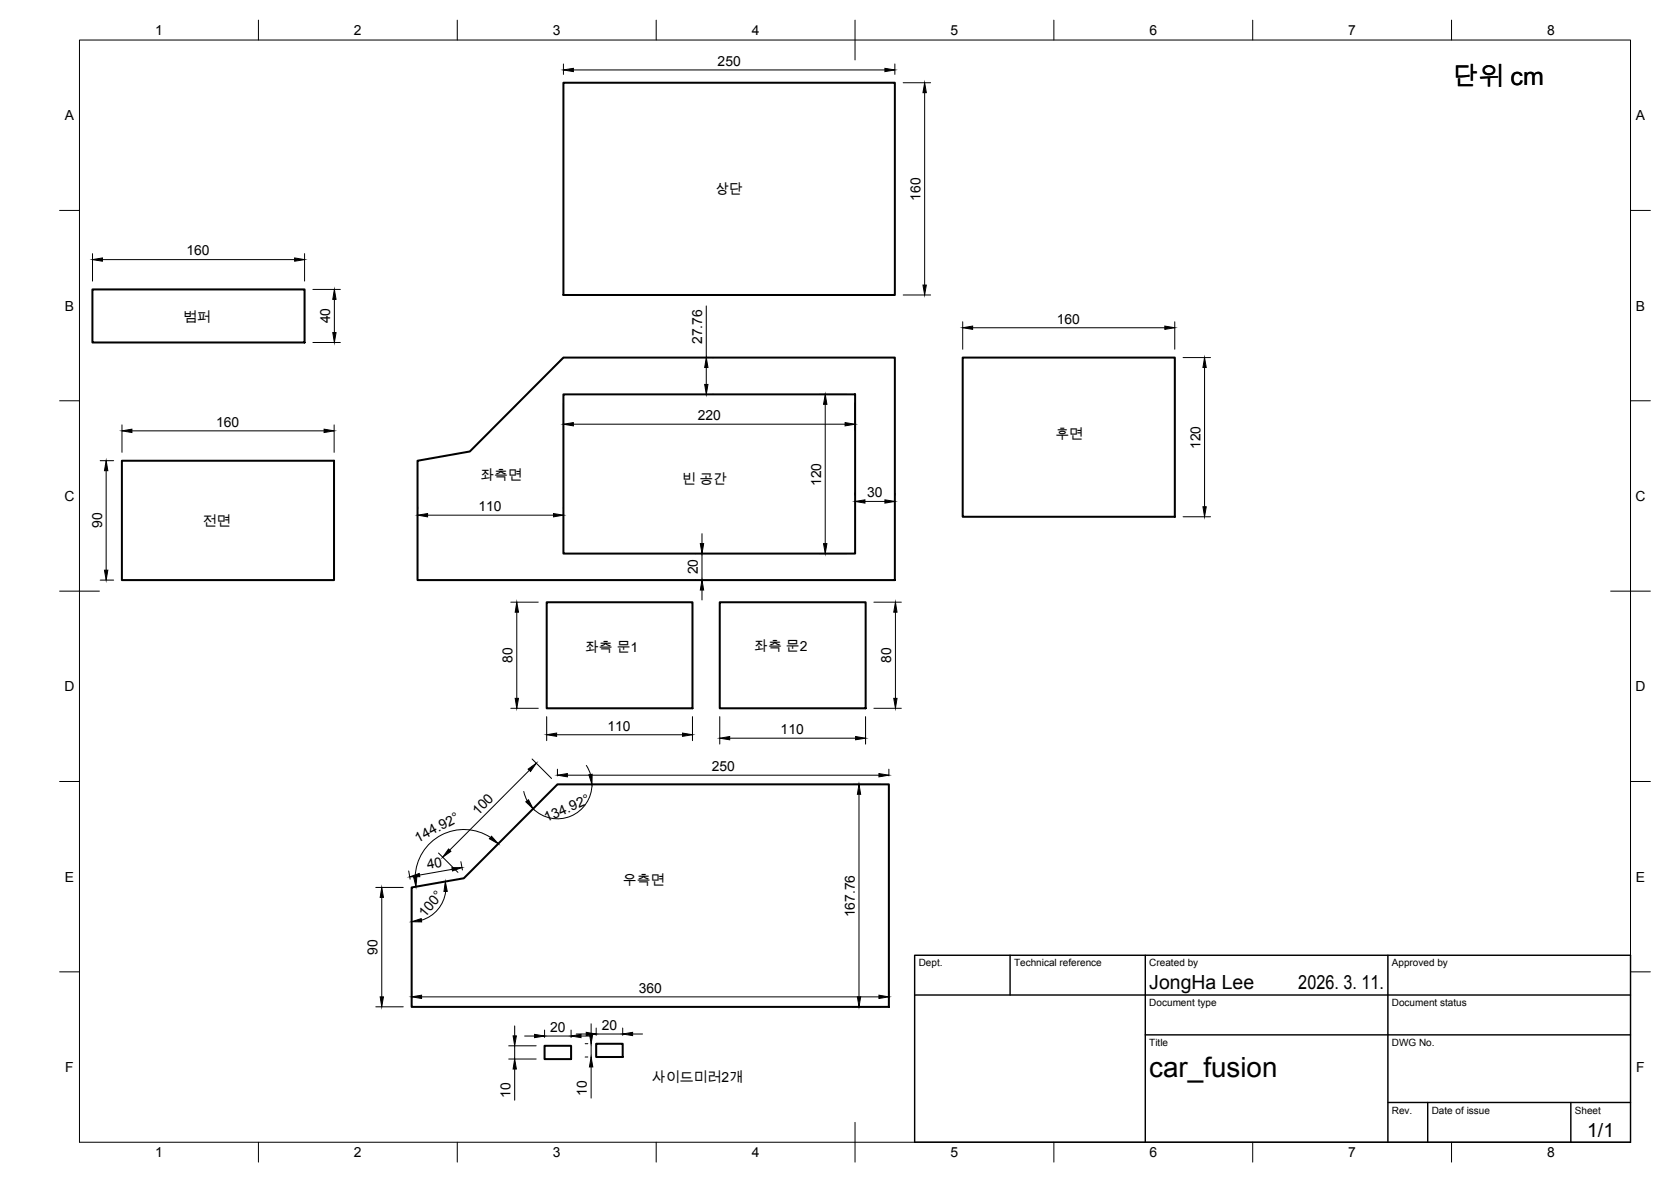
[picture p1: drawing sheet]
<svg xmlns="http://www.w3.org/2000/svg" width="420mm" height="297mm" viewBox="0 0 420 297" stroke-linecap="round" stroke-linejoin="round" font-family="sans-serif">
<!-- layer: Visible -->
<path d="M141.7 20.8h83.3v53.3h-83.3zM23.2 72.7h53.4v13.4h-53.4zM141.7 99.1h73.3v40h-73.3zM242.1 89.9h53.3v40h-53.3zM30.6 115.8h53.4v30h-53.4zM105 115.8l13.1-2.3 23.6-23.6h83.3v55.9h-120zM137.5 151.3h36.6v26.7h-36.6zM181 151.3h36.7v26.7h-36.7zM103.5 223l13.1-2.3 23.6-23.6h83.3v55.9h-120zM136.9 262.8h6.7v3.4h-6.7zM149.9 262.3h6.7v3.3h-6.7z" fill="none" stroke="#000" stroke-width=".51"/>
<!-- layer: BORDER -->
<g fill="none" stroke="#000" stroke-width=".25">
<path d="M20 10.1h390v276.9h-390zM65 5.1v5M115 5.1v5M165 5.1v5M215 5.1v10M265 5.1v5M315 5.1v5M365 5.1v5M15 52.9h5M410 52.9h5M15 100.7h5M410 100.7h5"/>
<path d="M15 148.6h10M405 148.6h10M15 196.4h5M410 196.4h5M15 244.2h5M410 244.2h5M65 287v5M115 287v5M165 287v5M215 282.1v9.9M265 287v5M315 287v5"/>
<path d="M365 287v5"/>
</g>
<!-- layer: TITLEBLOCK -->
<path d="M230 240.1h180v46.9h-180zM230 250h180M254 240.1v9.9M288 240.1v46.9M349 240.1v46.9M288 260.1h122M349 277.1h61M359 277.1v9.9M395 277.1v9.9" fill="none" stroke="#000" stroke-width=".36"/>
<!-- layer: FD_Dimensions -->
<g fill="none" stroke="#000" stroke-width=".25">
<path d="M141.7 16.1v2.6M144.2 17.6h78.3M225 16.1v2.6M227.1 20.8h6.9M232.5 23.3v48.3M23.3 63.7v6.9M25.8 65.2h48.3M76.6 63.7v6.9M78.7 72.7h6.9M84.1 75.2v8.4M177.6 76.9v13M227.1 74.1h6.9"/>
<path d="M78.7 86.1h6.9M177.6 92.4v4.2M179.1 89.9h.4M179.1 99.1h.4M206 99.1h6.9M242.1 80.9v6.9M244.6 82.4h48.3M295.4 80.9v6.9M297.5 89.9h6.9M302.9 92.4v34.9M25.2 115.8h3.4M26.7 118.3v25"/>
<path d="M30.7 106.8v6.9M33.2 108.3h48.3M84 106.8v6.9M141.7 101.2v6.9M144.2 106.6h68.3M207.5 101.6v35M215 101.2v6.9M105 127.4v.6M107.5 129.5h31.7M141.7 127.4v.6M174.6 139.1h.4M176.5 134.1v2.5"/>
<path d="M176.5 139.1v6.7M206 139.1h6.9M215 123.9v.6M217.5 126h5M225 123.9v.6M297.5 129.9h6.9M25.2 145.8h3.4M128.4 151.3h6.9M129.9 153.8v21.7M174.6 145.8h.4M176.5 148.3v2.5M219.7 151.3h6.9"/>
<path d="M225.1 153.8v21.7M128.4 178h6.9M219.7 178h6.9M131.7 198.9l.9 2.3M133.1 193.6l-20 20M133.8 190.7l4.9 4.9M137.5 180.1v6M140 184.6h31.6M140.2 193.3v1.7M142.7 194.8h78.3M147.4 192.4l1.1 2.2M148.8 197.1a8.7 8.7 0 0 1-5.3 8 8.7 8.7 0 0 1-9.4-1.9"/>
<path d="M174.1 180.1v6M181 180.1v6.9M183.5 185.5h31.6M214.5 197.1h6.9M216 199.6v50.9M217.6 180.1v6.9M223.5 193.3v1.7M102.8 218.9l.3 2M110.3 214.4l4.8 4.8M113.7 218.5l-8.2 1.4M115.9 216.5l.4 2.1M123.3 210.5a12.2 12.2 0 0 0-18.9 9.8"/>
<path d="M94.5 223h6.9M96 225.5v25M112.1 224a8.6 8.6 0 0 1-6.1 7.2M94.5 253h6.9M103.5 249v1.9M106 250.5h115M129.4 257.8v2.5M136.9 258.9v1.8M143.6 258.9v1.8M144.9 259.8h2.5M148.6 257.3v2.5M149.9 258.3v1.9"/>
<path d="M149.9 259.8h6.7M156.6 258.3v1.9M159.1 259.8h2.5M214.5 253h6.9M223.5 249v1.9M127.9 262.8h6.9M127.9 266.1h6.9M129.4 262.8v3.3M129.4 268.7v7.8M131.9 260.4h2.5M136.9 260.4h6.7M146.1 260.4h2.5"/>
<path d="M147.1 262.3h.7M147.1 265.6h.7M148.6 262.3v3.3M148.6 268.1v7.9"/>
</g>
<g fill="#000" stroke="#000" stroke-width=".25">
<path d="M141.7 17.6l2.5-.4v.8zM222.5 17.2l2.5 .4-2.5 .4zM232.5 20.8l.4 2.5h-.8zM23.3 65.2l2.5-.4v.8zM74.1 64.8l2.5 .4-2.5 .4zM84.1 72.7l.4 2.5h-.8zM232.1 71.6h.8l-.4 2.5zM83.7 83.6h.8l-.4 2.5zM177.2 96.6h.8l-.4 2.5zM177.6 89.9l.4 2.5h-.8zM242.1 82.4l2.5-.5v.9zM292.9 81.9l2.5 .5-2.5 .4z"/>
<path d="M302.9 89.9l.4 2.5h-.8zM26.7 115.8l.4 2.5h-.8zM30.7 108.3l2.5-.4v.8zM81.5 107.9l2.5 .4-2.5 .4zM141.7 106.6l2.5-.4v.8zM207.5 99.1l.4 2.5h-.8zM212.5 106.2l2.5 .4-2.5 .4zM105 129.5l2.5-.4v.8zM139.2 129.1l2.5 .4-2.5 .4zM176.1 136.6h.8l-.4 2.5zM207.1 136.6h.8l-.4 2.5zM215 126l2.5-.4v.8z"/>
<path d="M222.5 125.6l2.5 .4-2.5 .4zM302.5 127.3h.8l-.4 2.6zM26.3 143.3h.8l-.4 2.5zM129.9 151.3l.5 2.5h-.9zM176.5 145.8l.4 2.5h-.8zM225.1 151.3l.5 2.5h-.9zM129.5 175.5h.9l-.5 2.5zM224.7 175.5h.9l-.5 2.5zM132.8 193.3l2.1-1.5-1.5 2.1zM137.5 184.6l2.5-.4v.8zM140.2 194.8l2.5-.4v.8zM148.1 194.7l.8-.1-.1 2.5z"/>
<path d="M171.6 184.2l2.5 .4-2.5 .4zM181 185.5l2.5-.4v.8zM215.1 185.1l2.5 .4-2.5 .4zM216 197.1l.4 2.5h-.8zM221 194.4l2.5 .4-2.5 .4zM103 220.4l2.4-.9 .2 .8zM112.8 213.3l.6 .6-2.1 1.5zM113.6 218h2.6l-2.4 .9zM123.6 210.1l1.7 1.9-2.2-1.2zM132.2 201.5l.7-.5 1.1 2.2zM96 223l.4 2.5h-.8zM104 220.4l.8-.1-.2 2.5z"/>
<path d="M103.5 231.6l2.4-.7 .1 .8zM112 221.5l.5 2.5h-.9zM95.6 250.5h.8l-.4 2.5zM103.5 250.5l2.5-.4v.8zM134.4 259.9l2.5 .5-2.5 .4zM143.6 260.4l2.5-.5v.9zM147.4 259.4l2.5 .4-2.5 .5zM148.2 259.8h.9l-.5 2.5zM156.6 259.8l2.5-.4v.9zM215.6 250.5h.8l-.4 2.5zM221 250.1l2.5 .4-2.5 .4zM129 260.3h.8l-.4 2.5z"/>
<path d="M129.4 266.1l.4 2.6h-.8zM148.6 265.6l.5 2.5h-.9z"/>
</g>
<text font-size="7" x="289" y="270.6">car_fusion</text>
<text font-size="6.3" x="365.5" y="21.5">단위 cm</text>
<g font-size="4.9">
<text x="289" y="248.5">JongHa Lee</text>
<text x="326.5" y="248.5">2026. 3. 11.</text>
<text x="399.1" y="285.7">1/1</text>
</g>
<g font-size="3.5">
<text x="39" y="8.8">1</text>
<text x="89" y="8.8">2</text>
<text x="139" y="8.8">3</text>
<text x="189" y="8.8">4</text>
<text x="239" y="8.8">5</text>
<text x="289" y="8.8">6</text>
<text x="339" y="8.8">7</text>
<text x="389" y="8.8">8</text>
<text x="180.4" y="16.5">250</text>
<text x="16.3" y="30.2">A</text>
<text x="411.3" y="30.2">A</text>
<text x="179.9" y="48.8">상단</text>
<text x="231.5" y="50.5" transform="rotate(-90 231.5 50.5)">160</text>
<text x="46.9" y="64.2">160</text>
<text x="16.3" y="78">B</text>
<text x="46" y="80.9">범퍼</text>
<text x="83" y="81.3" transform="rotate(-90 83 81.3)">40</text>
<text x="265.7" y="81.3">160</text>
<text x="411.3" y="78">B</text>
<text x="176.6" y="86.5" transform="rotate(-90 176.6 86.5)">27.76</text>
<text x="54.3" y="107.2">160</text>
<text x="175.5" y="105.6">220</text>
<text x="265.4" y="110.3">후면</text>
<text x="301.8" y="112.9" transform="rotate(-90 301.8 112.9)">120</text>
<text x="16.2" y="125.9">C</text>
<text x="120.8" y="120.5">좌측면</text>
<text x="171.4" y="121.5">빈 공간</text>
<text x="206.5" y="122.1" transform="rotate(-90 206.5 122.1)">120</text>
<text x="218.1" y="125">30</text>
<text x="411.2" y="125.9">C</text>
<text x="120.3" y="128.4">110</text>
<text x="25.7" y="132.7" transform="rotate(-90 25.7 132.7)">90</text>
<text x="51" y="132.2">전면</text>
<text x="175.5" y="144.3" transform="rotate(-90 175.5 144.3)">20</text>
<text x="128.9" y="166.6" transform="rotate(-90 128.9 166.6)">80</text>
<text x="147.1" y="163.9">좌측 문1</text>
<text x="189.6" y="163.5">좌측 문2</text>
<text x="224.1" y="166.6" transform="rotate(-90 224.1 166.6)">80</text>
<text x="16.2" y="173.7">D</text>
<text x="411.2" y="173.7">D</text>
<text x="152.8" y="183.6">110</text>
<text x="196.3" y="184.5">110</text>
<text x="178.9" y="193.8">250</text>
<text x="120.2" y="205" transform="rotate(-45 120.2 205)">100</text>
<text x="137.4" y="206.5" transform="rotate(-23 137.4 206.5)">134.92°</text>
<text x="105.1" y="211.8" transform="rotate(-28 105.1 211.8)">144.92°</text>
<text x="16.3" y="221.6">E</text>
<text x="107.5" y="218.5" transform="rotate(-10 107.5 218.5)">40</text>
<text x="411.3" y="221.6">E</text>
<text x="156.6" y="222.4">우측면</text>
<text x="106.9" y="230.7" transform="rotate(-50 106.9 230.7)">100°</text>
<text x="214.9" y="230.5" transform="rotate(-90 214.9 230.5)">167.76</text>
<text x="95" y="240" transform="rotate(-90 95 240)">90</text>
<text x="160.6" y="249.5">360</text>
<text x="138.3" y="259.3">20</text>
<text x="151.3" y="258.8">20</text>
<text x="16.4" y="269.4">F</text>
<text x="411.4" y="269.4">F</text>
<text x="128.4" y="275.9" transform="rotate(-90 128.4 275.9)">10</text>
<text x="147.6" y="275.3" transform="rotate(-90 147.6 275.3)">10</text>
<text x="163.9" y="271.9">사이드미러2개</text>
<text x="39" y="290.8">1</text>
<text x="89" y="290.8">2</text>
<text x="139" y="290.8">3</text>
<text x="189" y="290.8">4</text>
<text x="239" y="290.8">5</text>
<text x="289" y="290.8">6</text>
<text x="339" y="290.8">7</text>
<text x="389" y="290.8">8</text>
</g>
<g font-size="2.5">
<text x="231" y="242.9">Dept.</text>
<text x="255" y="242.9">Technical reference</text>
<text x="289" y="242.9">Created by</text>
<text x="350" y="242.9">Approved by</text>
<text x="289" y="252.8">Document type</text>
<text x="350" y="252.8">Document status</text>
<text x="289" y="262.9">Title</text>
<text x="350" y="262.9">DWG No.</text>
<text x="350" y="279.9">Rev.</text>
<text x="360" y="279.9">Date of issue</text>
<text x="396" y="279.9">Sheet</text>
</g>
</svg>
